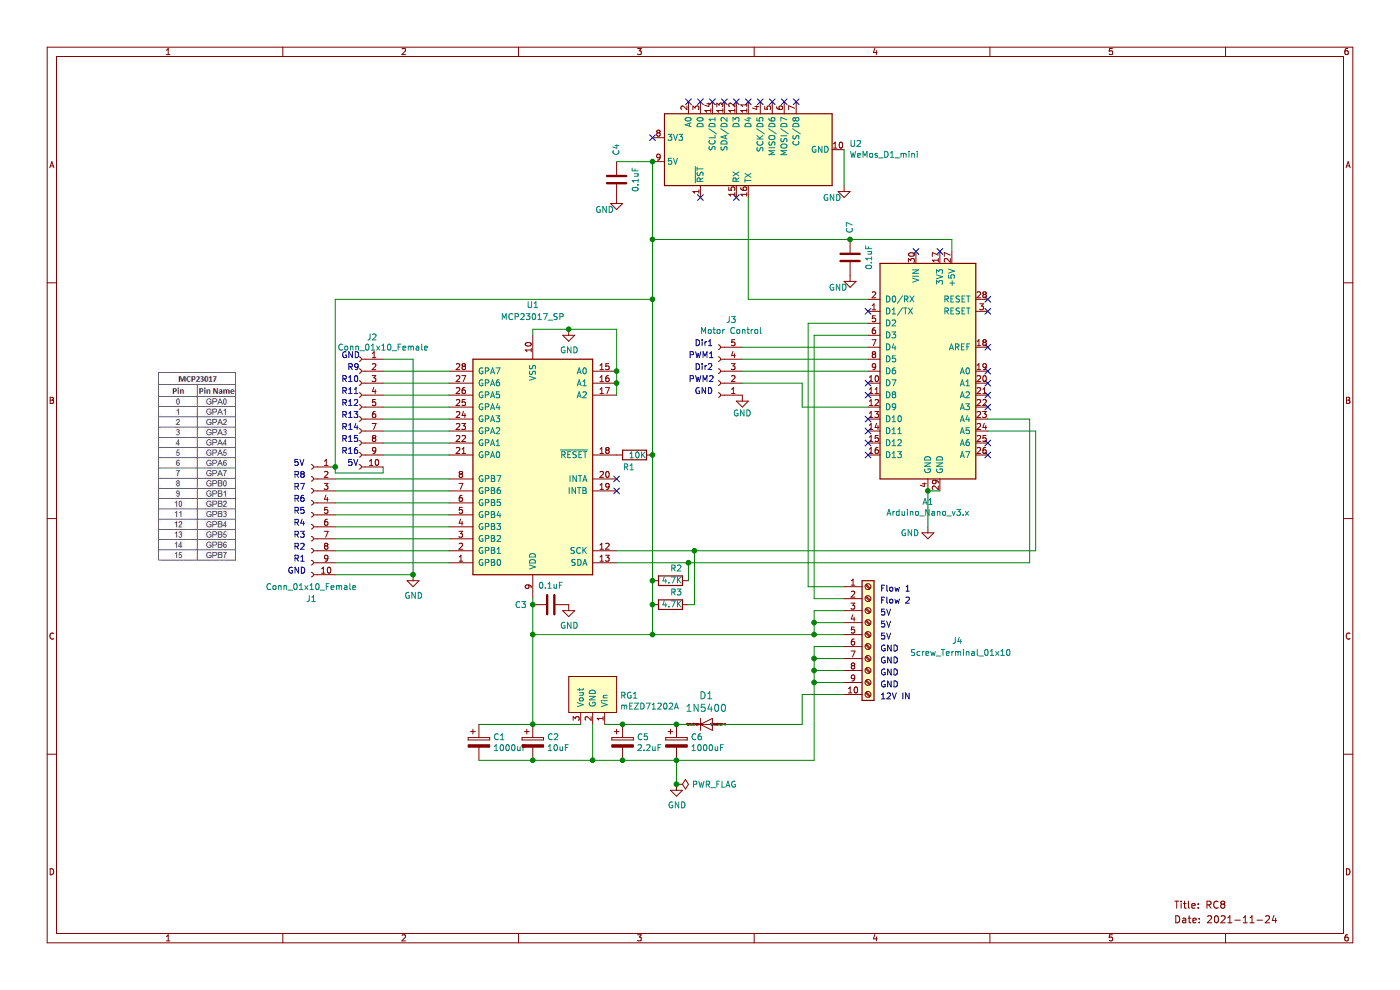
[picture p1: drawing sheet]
EESchema Schematic File Version 4
EELAYER 30 0
EELAYER END
$Descr A4 11693 8268
encoding utf-8
Sheet 1 1
Title "RC8"
Date "2021-11-24"
Rev ""
Comp ""
Comment1 ""
Comment2 ""
Comment3 ""
Comment4 ""
$EndDescr
$Comp
L RC5-rescue:Arduino_Nano_v3.x-aSymbols A1
U 1 1
P 7750 3100
F 0 "A1" H 7750 2011 50  0000 C CNN
F 1 "Arduino_Nano_v3.x" H 7750 1920 50  0000 C CNN
F 2 "Module:Arduino_Nano" H 7900 2150 50  0001 L CNN
F 3 "http://www.mouser.com/pdfdocs/Gravitech_Arduino_Nano3_0.pdf" H 7750 2100 50  0001 C CNN
	1    7750 3100
	1    0    0    -1  
$EndComp
$Comp
L power:GND #PWR05
U 1 1
P 5650 6550
F 0 "#PWR05" H 5650 6300 50  0001 C CNN
F 1 "GND" H 5655 6377 50  0000 C CNN
F 2 "" H 5650 6550 50  0001 C CNN
F 3 "" H 5650 6550 50  0001 C CNN
	1    5650 6550
	1    0    0    -1  
$EndComp
$Comp
L power:PWR_FLAG #FLG01
U 1 1
P 5650 6550
F 0 "#FLG01" H 5650 6625 50  0001 C CNN
F 1 "PWR_FLAG" V 5650 6678 50  0000 L CNN
F 2 "" H 5650 6550 50  0001 C CNN
F 3 "~" H 5650 6550 50  0001 C CNN
	1    5650 6550
	0    1    1    0   
$EndComp
$Comp
L RC5-rescue:1N5400-aSymbols D1
U 1 1
P 5900 6050
F 0 "D1" H 5900 5814 59  0000 C CNN
F 1 "1N5400" H 5900 5919 59  0000 C CNN
F 2 "aFootPrints:1N5400" H 5900 6050 50  0001 C CNN
F 3 "" H 5900 6050 50  0001 C CNN
	1    5900 6050
	-1   0    0    1   
$EndComp
$Comp
L Device:CP C6
U 1 1
P 5650 6200
F 0 "C6" H 5768 6246 50  0000 L CNN
F 1 "1000uF" H 5768 6155 50  0000 L CNN
F 2 "Capacitor_THT:CP_Radial_D10.0mm_P5.00mm" H 5688 6050 50  0001 C CNN
F 3 "~" H 5650 6200 50  0001 C CNN
	1    5650 6200
	1    0    0    -1  
$EndComp
$Comp
L RC5-rescue:mEZD71202A-aSymbols RG1
U 1 1
P 4950 6050
F 0 "RG1" V 5188 6278 50  0000 L CNN
F 1 "mEZD71202A" V 5097 6278 50  0000 L CNN
F 2 "aFootPrints:mEZD71202A" H 5050 5750 50  0001 C CNN
F 3 "https://www.monolithicpower.com/en/documentview/productdocument/index/doc_url/L20vZS9tZXpkNzEyMDFhX3IxLjZfMS5wZGY/prod_id/NTUy/" H 4950 6050 50  0001 C CNN
	1    4950 6050
	0    1    -1   0   
$EndComp
$Comp
L Device:CP C2
U 1 1
P 4450 6200
F 0 "C2" H 4568 6246 50  0000 L CNN
F 1 "10uF" H 4568 6155 50  0000 L CNN
F 2 "Capacitor_THT:C_Disc_D5.0mm_W2.5mm_P2.50mm" H 4488 6050 50  0001 C CNN
F 3 "~" H 4450 6200 50  0001 C CNN
	1    4450 6200
	1    0    0    -1  
$EndComp
$Comp
L Device:CP C5
U 1 1
P 5200 6200
F 0 "C5" H 5318 6246 50  0000 L CNN
F 1 "2.2uF" H 5318 6155 50  0000 L CNN
F 2 "Capacitor_THT:C_Disc_D5.0mm_W2.5mm_P2.50mm" H 5238 6050 50  0001 C CNN
F 3 "~" H 5200 6200 50  0001 C CNN
	1    5200 6200
	1    0    0    -1  
$EndComp
Wire Wire Line
	5650 6350 5200 6350
Connection ~ 5650 6350
Wire Wire Line
	5200 6350 4950 6350
Wire Wire Line
	4950 6350 4950 6050
Connection ~ 5200 6350
Wire Wire Line
	4950 6350 4450 6350
Connection ~ 4950 6350
Wire Wire Line
	5650 6050 5200 6050
Connection ~ 5650 6050
Wire Wire Line
	5200 6050 5050 6050
Connection ~ 5200 6050
Wire Wire Line
	4850 6050 4450 6050
Connection ~ 4450 6050
Connection ~ 4450 6350
Wire Wire Line
	5650 6050 5800 6050
Wire Wire Line
	4450 5000 4450 5050
Wire Wire Line
	3750 3800 3200 3800
Wire Wire Line
	3750 3700 3200 3700
$Comp
L Interface_Expansion:MCP23017_SP U1
U 1 1
P 4450 3900
F 0 "U1" H 4450 2550 50  0000 C CNN
F 1 "MCP23017_SP" H 4450 2650 50  0000 C CNN
F 2 "Package_DIP:DIP-28_W7.62mm" H 4650 2900 50  0001 L CNN
F 3 "http://ww1.microchip.com/downloads/en/DeviceDoc/20001952C.pdf" H 4650 2800 50  0001 L CNN
	1    4450 3900
	-1   0    0    1   
$EndComp
Wire Wire Line
	3750 3600 3200 3600
Wire Wire Line
	3750 3500 3200 3500
Wire Wire Line
	3200 3400 3750 3400
Wire Wire Line
	3750 3300 3200 3300
Wire Wire Line
	3200 3200 3750 3200
Wire Wire Line
	3750 3100 3200 3100
$Comp
L power:GND #PWR02
U 1 1
P 4750 2750
F 0 "#PWR02" H 4750 2500 50  0001 C CNN
F 1 "GND" H 4755 2577 50  0000 C CNN
F 2 "" H 4750 2750 50  0001 C CNN
F 3 "" H 4750 2750 50  0001 C CNN
	1    4750 2750
	1    0    0    -1  
$EndComp
$Comp
L Device:R R1
U 1 1
P 5300 3800
F 0 "R1" V 5400 3700 50  0000 L CNN
F 1 "10K" V 5300 3750 50  0000 L CNN
F 2 "Resistor_THT:R_Axial_DIN0207_L6.3mm_D2.5mm_P10.16mm_Horizontal" V 5230 3800 50  0001 C CNN
F 3 "~" H 5300 3800 50  0001 C CNN
	1    5300 3800
	0    1    1    0   
$EndComp
Wire Wire Line
	5450 3800 5450 4850
Connection ~ 5450 3800
$Comp
L power:GND #PWR09
U 1 1
P 7750 4400
F 0 "#PWR09" H 7750 4150 50  0001 C CNN
F 1 "GND" H 7600 4350 50  0000 C CNN
F 2 "" H 7750 4400 50  0001 C CNN
F 3 "" H 7750 4400 50  0001 C CNN
	1    7750 4400
	1    0    0    -1  
$EndComp
$Comp
L Device:R R3
U 1 1
P 5600 5050
F 0 "R3" V 5700 4950 50  0000 L CNN
F 1 "4.7K" V 5600 4950 50  0000 L CNN
F 2 "Resistor_THT:R_Axial_DIN0207_L6.3mm_D2.5mm_P10.16mm_Horizontal" V 5530 5050 50  0001 C CNN
F 3 "~" H 5600 5050 50  0001 C CNN
	1    5600 5050
	0    -1   -1   0   
$EndComp
$Comp
L Device:R R2
U 1 1
P 5600 4850
F 0 "R2" V 5700 4750 50  0000 L CNN
F 1 "4.7K" V 5600 4750 50  0000 L CNN
F 2 "Resistor_THT:R_Axial_DIN0207_L6.3mm_D2.5mm_P10.16mm_Horizontal" V 5530 4850 50  0001 C CNN
F 3 "~" H 5600 4850 50  0001 C CNN
	1    5600 4850
	0    -1   -1   0   
$EndComp
$Comp
L Device:C C3
U 1 1
P 4600 5050
F 0 "C3" V 4600 4800 50  0000 C CNN
F 1 "0.1uF" V 4439 5050 50  0000 C CNN
F 2 "Capacitor_THT:C_Disc_D5.0mm_W2.5mm_P2.50mm" H 4638 4900 50  0001 C CNN
F 3 "~" H 4600 5050 50  0001 C CNN
	1    4600 5050
	0    1    1    0   
$EndComp
Connection ~ 4450 5050
Wire Wire Line
	4450 5050 4450 5300
$Comp
L power:GND #PWR03
U 1 1
P 4750 5050
F 0 "#PWR03" H 4750 4800 50  0001 C CNN
F 1 "GND" H 4755 4877 50  0000 C CNN
F 2 "" H 4750 5050 50  0001 C CNN
F 3 "" H 4750 5050 50  0001 C CNN
	1    4750 5050
	1    0    0    -1  
$EndComp
$Comp
L Device:C C7
U 1 1
P 7100 2150
F 0 "C7" V 7100 1900 50  0000 C CNN
F 1 "0.1uF" V 6939 2150 50  0000 C CNN
F 2 "Capacitor_THT:C_Disc_D5.0mm_W2.5mm_P2.50mm" H 7138 2000 50  0001 C CNN
F 3 "~" H 7100 2150 50  0001 C CNN
	1    7100 2150
	-1   0    0    1   
$EndComp
$Comp
L power:GND #PWR08
U 1 1
P 7100 2300
F 0 "#PWR08" H 7100 2050 50  0001 C CNN
F 1 "GND" H 7000 2200 50  0000 C CNN
F 2 "" H 7100 2300 50  0001 C CNN
F 3 "" H 7100 2300 50  0001 C CNN
	1    7100 2300
	1    0    0    -1  
$EndComp
$Comp
L Device:CP C1
U 1 1
P 4000 6200
F 0 "C1" H 4118 6246 50  0000 L CNN
F 1 "1000uF" H 4118 6155 50  0000 L CNN
F 2 "Capacitor_THT:CP_Radial_D10.0mm_P5.00mm" H 4038 6050 50  0001 C CNN
F 3 "~" H 4000 6200 50  0001 C CNN
	1    4000 6200
	1    0    0    -1  
$EndComp
Wire Wire Line
	4000 6350 4450 6350
Wire Wire Line
	4000 6050 4450 6050
Wire Wire Line
	2800 4700 3750 4700
Wire Wire Line
	2800 4600 3750 4600
Wire Wire Line
	2800 4500 3750 4500
Wire Wire Line
	2800 4400 3750 4400
Wire Wire Line
	2800 4300 3750 4300
Wire Wire Line
	2800 4200 3750 4200
Wire Wire Line
	2800 4100 3750 4100
Wire Wire Line
	2800 4000 3750 4000
$Comp
L Connector:Conn_01x10_Female J2
U 1 1
P 3000 3400
F 0 "J2" H 2892 3985 50  0000 C CNN
F 1 "Conn_01x10_Female" H 2800 3900 50  0000 C CNN
F 2 "Connector_PinSocket_2.54mm:PinSocket_1x10_P2.54mm_Vertical" H 3000 3400 50  0001 C CNN
F 3 "~" H 3000 3400 50  0001 C CNN
	1    3000 3400
	-1   0    0    -1  
$EndComp
Connection ~ 5450 2500
Wire Wire Line
	5150 4700 5750 4700
Wire Wire Line
	5150 4600 5800 4600
Connection ~ 5450 5050
Connection ~ 5450 4850
Wire Wire Line
	5450 4850 5450 5050
Wire Wire Line
	5750 4850 5750 4700
Connection ~ 5750 4700
Wire Wire Line
	5750 4700 8600 4700
Wire Wire Line
	5750 5050 5800 5050
Wire Wire Line
	5800 5050 5800 4600
Connection ~ 5800 4600
Wire Wire Line
	5800 4600 8650 4600
Wire Wire Line
	7950 2100 7950 2000
Connection ~ 7100 2000
Wire Wire Line
	7100 2000 7950 2000
Wire Wire Line
	5450 2000 7100 2000
Wire Wire Line
	7750 4100 7750 4400
Wire Wire Line
	7850 4100 7750 4100
Connection ~ 7750 4100
Wire Wire Line
	8600 3500 8250 3500
Wire Wire Line
	8600 3500 8600 4700
Wire Wire Line
	8250 3600 8650 3600
Wire Wire Line
	8650 3600 8650 4600
NoConn ~ 8250 2500
NoConn ~ 8250 2600
NoConn ~ 8250 2900
NoConn ~ 8250 3100
NoConn ~ 8250 3200
NoConn ~ 8250 3300
NoConn ~ 8250 3400
NoConn ~ 8250 3700
NoConn ~ 8250 3800
NoConn ~ 7250 3800
NoConn ~ 7250 3700
NoConn ~ 7250 3600
NoConn ~ 7250 3500
NoConn ~ 7250 3300
NoConn ~ 7250 3200
NoConn ~ 7250 2600
NoConn ~ 7650 2100
Wire Wire Line
	5650 6550 5650 6350
Connection ~ 5650 6550
Wire Wire Line
	6800 2800 7250 2800
Wire Wire Line
	6750 2700 7250 2700
Text Notes 5800 3100 0    50   ~ 0
Dir2
Text Notes 5750 3000 0    50   ~ 0
PWM1
Text Notes 5800 2900 0    50   ~ 0
Dir1
Text Notes 7350 5050 0    50   ~ 0
Flow 2
Text Notes 7350 4950 0    50   ~ 0
Flow 1
Text Notes 7350 5350 0    50   ~ 0
5V\n
Text Notes 7350 5150 0    50   ~ 0
5V\n
Text Notes 7350 5550 0    50   ~ 0
GND
Text Notes 7350 5650 0    50   ~ 0
GND
Text Notes 7350 5750 0    50   ~ 0
GND
Text Notes 7350 5850 0    50   ~ 0
12V IN
Wire Wire Line
	4450 2800 4450 2750
Wire Wire Line
	4450 2750 4750 2750
$Comp
L Connector:Conn_01x10_Female J1
U 1 1
P 2600 4300
F 0 "J1" H 2600 3600 50  0000 C CNN
F 1 "Conn_01x10_Female" H 2600 3700 50  0000 C CNN
F 2 "Connector_PinSocket_2.54mm:PinSocket_1x10_P2.54mm_Vertical" H 2600 4300 50  0001 C CNN
F 3 "~" H 2600 4300 50  0001 C CNN
	1    2600 4300
	-1   0    0    -1  
$EndComp
$Comp
L power:GND #PWR01
U 1 1
P 3450 4800
F 0 "#PWR01" H 3450 4550 50  0001 C CNN
F 1 "GND" H 3455 4627 50  0000 C CNN
F 2 "" H 3450 4800 50  0001 C CNN
F 3 "" H 3450 4800 50  0001 C CNN
	1    3450 4800
	1    0    0    -1  
$EndComp
Wire Wire Line
	5450 2000 5450 2500
Wire Wire Line
	5450 2500 5450 3800
NoConn ~ 5150 4100
NoConn ~ 5150 4000
Wire Wire Line
	5150 3300 5150 3200
Wire Wire Line
	5150 3200 5150 3100
Connection ~ 5150 3200
Wire Wire Line
	5150 3100 5150 2750
Wire Wire Line
	5150 2750 4750 2750
Connection ~ 5150 3100
Connection ~ 4750 2750
Text Notes 7350 5450 0    50   ~ 0
GND
NoConn ~ 7850 2100
Wire Wire Line
	2800 3950 2800 3900
Wire Wire Line
	2800 4800 3450 4800
Text Notes 5750 3200 0    50   ~ 0
PWM2
Text Notes 7350 5250 0    50   ~ 0
5V\n
$Comp
L MyLib:WeMos_D1_mini U2
U 1 1
P 6250 1250
F 0 "U2" V 6296 406 50  0000 R CNN
F 1 "WeMos_D1_mini" V 6205 406 50  0000 R CNN
F 2 "Module:WEMOS_D1_mini_light" H 6250 100 50  0001 C CNN
F 3 "https://wiki.wemos.cc/products:d1:d1_mini#documentation" H 4400 100 50  0001 C CNN
	1    6250 1250
	0    -1   -1   0   
$EndComp
Wire Wire Line
	5450 2000 5450 1350
Connection ~ 5450 2000
$Comp
L Device:C C4
U 1 1
P 5150 1500
F 0 "C4" V 5150 1250 50  0000 C CNN
F 1 "0.1uF" V 4989 1500 50  0000 C CNN
F 2 "Capacitor_THT:C_Disc_D5.0mm_W2.5mm_P2.50mm" H 5188 1350 50  0001 C CNN
F 3 "~" H 5150 1500 50  0001 C CNN
	1    5150 1500
	-1   0    0    1   
$EndComp
Wire Wire Line
	5450 1350 5150 1350
Connection ~ 5450 1350
$Comp
L power:GND #PWR04
U 1 1
P 5150 1650
F 0 "#PWR04" H 5150 1400 50  0001 C CNN
F 1 "GND" H 5050 1550 50  0000 C CNN
F 2 "" H 5150 1650 50  0001 C CNN
F 3 "" H 5150 1650 50  0001 C CNN
	1    5150 1650
	1    0    0    -1  
$EndComp
$Comp
L power:GND #PWR07
U 1 1
P 7050 1550
F 0 "#PWR07" H 7050 1300 50  0001 C CNN
F 1 "GND" H 6950 1450 50  0000 C CNN
F 2 "" H 7050 1550 50  0001 C CNN
F 3 "" H 7050 1550 50  0001 C CNN
	1    7050 1550
	1    0    0    -1  
$EndComp
Wire Wire Line
	7050 1250 7050 1550
NoConn ~ 5850 1650
NoConn ~ 5450 1150
NoConn ~ 5750 850 
NoConn ~ 5850 850 
NoConn ~ 5950 850 
NoConn ~ 6050 850 
NoConn ~ 6150 850 
NoConn ~ 6250 850 
NoConn ~ 6350 850 
NoConn ~ 6450 850 
NoConn ~ 6550 850 
NoConn ~ 6650 850 
$Comp
L Connector:Conn_01x05_Female J3
U 1 1
P 6000 3100
F 0 "J3" H 5892 2675 50  0000 C CNN
F 1 "Motor Control" H 5892 2766 50  0000 C CNN
F 2 "Connector_PinSocket_2.54mm:PinSocket_1x05_P2.54mm_Vertical" H 6000 3100 50  0001 C CNN
F 3 "~" H 6000 3100 50  0001 C CNN
	1    6000 3100
	-1   0    0    1   
$EndComp
Text Notes 5800 3300 0    50   ~ 0
GND
Wire Wire Line
	6700 3400 6700 3200
Wire Wire Line
	6700 3200 6200 3200
Wire Wire Line
	6700 3400 7250 3400
Wire Wire Line
	6200 3100 7250 3100
Wire Wire Line
	6200 3000 7250 3000
Wire Wire Line
	6200 2900 7250 2900
$Comp
L power:GND #PWR06
U 1 1
P 6200 3300
F 0 "#PWR06" H 6200 3050 50  0001 C CNN
F 1 "GND" H 6200 3150 50  0000 C CNN
F 2 "" H 6200 3300 50  0001 C CNN
F 3 "" H 6200 3300 50  0001 C CNN
	1    6200 3300
	1    0    0    -1  
$EndComp
$Comp
L Connector:Screw_Terminal_01x10 J4
U 1 1
P 7250 5300
F 0 "J4" H 7950 5250 50  0000 L CNN
F 1 "Screw_Terminal_01x10" H 7600 5150 50  0000 L CNN
F 2 "TerminalBlock_Phoenix:TerminalBlock_Phoenix_PT-1,5-10-5.0-H_1x10_P5.00mm_Horizontal" H 7250 5300 50  0001 C CNN
F 3 "~" H 7250 5300 50  0001 C CNN
	1    7250 5300
	1    0    0    -1  
$EndComp
Wire Wire Line
	6800 6350 5650 6350
Wire Wire Line
	7050 5400 6800 5400
Wire Wire Line
	6000 6050 6700 6050
Wire Wire Line
	6800 5400 6800 5500
Wire Wire Line
	6800 5000 7050 5000
Wire Wire Line
	6800 2800 6800 5000
Wire Wire Line
	7050 4900 6750 4900
Wire Wire Line
	6750 2700 6750 4900
Wire Wire Line
	7050 5800 6700 5800
Wire Wire Line
	6700 5800 6700 6050
Wire Wire Line
	7050 5300 6800 5300
Connection ~ 5450 5300
Wire Wire Line
	5450 5050 5450 5300
Wire Wire Line
	7050 5100 6800 5100
Wire Wire Line
	6800 5100 6800 5200
Connection ~ 6800 5300
Wire Wire Line
	6800 5300 5450 5300
Wire Wire Line
	7050 5200 6800 5200
Connection ~ 6800 5200
Wire Wire Line
	6800 5200 6800 5300
Wire Wire Line
	7050 5700 6800 5700
Connection ~ 6800 5700
Wire Wire Line
	6800 5700 6800 6350
Wire Wire Line
	7050 5600 6800 5600
Connection ~ 6800 5600
Wire Wire Line
	6800 5600 6800 5700
Wire Wire Line
	7050 5500 6800 5500
Connection ~ 6800 5500
Wire Wire Line
	6800 5500 6800 5600
Wire Wire Line
	5450 5300 4450 5300
Connection ~ 4450 5300
Wire Wire Line
	4450 5300 4450 6050
Wire Wire Line
	2800 2500 2800 3900
Wire Wire Line
	2800 2500 5450 2500
Connection ~ 2800 3900
Wire Wire Line
	2800 3950 3200 3950
Wire Wire Line
	3200 3950 3200 3900
Wire Wire Line
	3200 3000 3450 3000
Wire Wire Line
	3450 3000 3450 4800
Connection ~ 3450 4800
Wire Wire Line
	6250 1650 6250 2500
Wire Wire Line
	6250 2500 7250 2500
NoConn ~ 6150 1650
Text Notes 2450 4700 0    50   ~ 0
R1
Text Notes 2400 4800 0    50   ~ 0
GND
Text Notes 2450 4600 0    50   ~ 0
R2
Text Notes 2450 4500 0    50   ~ 0
R3
Text Notes 2450 4400 0    50   ~ 0
R4
Text Notes 2450 4300 0    50   ~ 0
R5
Text Notes 2450 4200 0    50   ~ 0
R6
Text Notes 2450 4100 0    50   ~ 0
R7
Text Notes 2450 4000 0    50   ~ 0
R8
Text Notes 2450 3900 0    50   ~ 0
5V
Text Notes 2900 3900 0    50   ~ 0
5V
Text Notes 2850 3800 0    50   ~ 0
R16
Text Notes 2850 3700 0    50   ~ 0
R15
Text Notes 2850 3600 0    50   ~ 0
R14
Text Notes 2850 3500 0    50   ~ 0
R13
Text Notes 2850 3400 0    50   ~ 0
R12
Text Notes 2850 3300 0    50   ~ 0
R11
Text Notes 2850 3200 0    50   ~ 0
R10
Text Notes 2900 3100 0    50   ~ 0
R9
Text Notes 2850 3000 0    50   ~ 0
GND
$EndSCHEMATC
